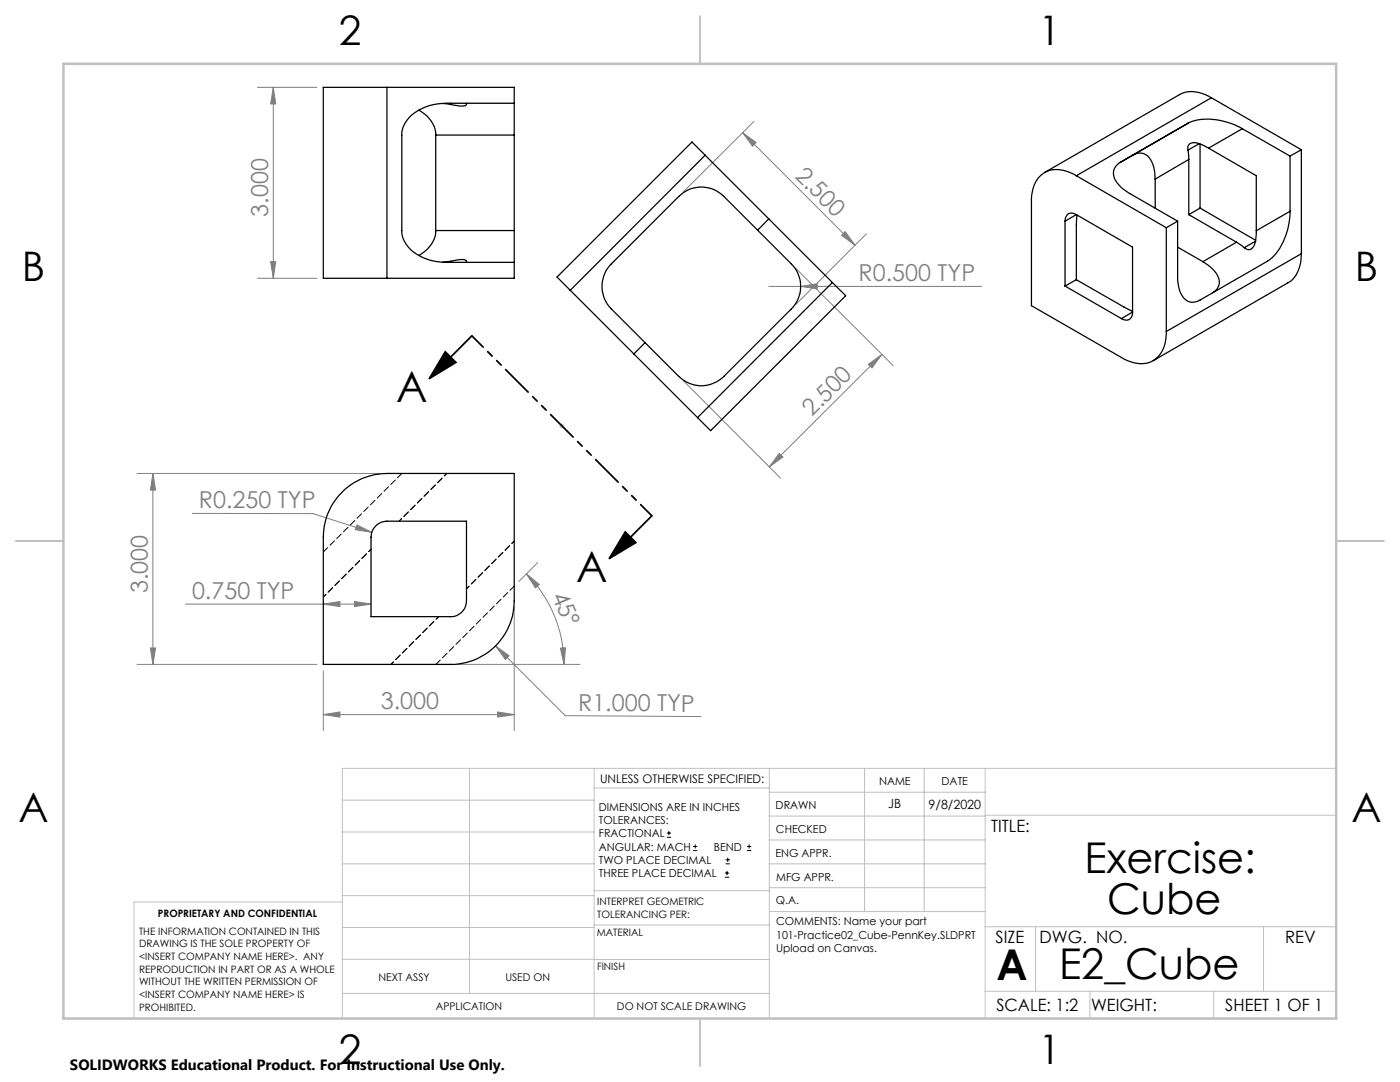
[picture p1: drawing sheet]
<svg xmlns="http://www.w3.org/2000/svg" width="279mm" height="216mm" viewBox="0 0 279 216" stroke-linecap="round" stroke-linejoin="round" font-family="sans-serif">
<g fill="none" stroke="#000" stroke-width=".2">
<path d="M133.1 167.1h.8M133.1 166.2h.8M133.5 165.8v.9M138.3 169.7h.8M138.3 168.9h.8M138.7 168.5v.8M144.7 175h.8M144.7 174.2h.8M144.8 172.4h.9M144.8 171.6h.9M145.1 173.8v.8M145.2 171.1v.9"/>
<path d="M149.1 169.7h.8M149.1 168.9h.8M149.5 168.5v.8"/>
</g>
<path d="M88.9 70.2l2.1 2.1-5.3 3.2zM94.2 67l-8.5 8.5M124.8 106.2l2.1 2.1-5.3 3.1zM130.1 102.9l-8.5 8.5" fill="none" stroke="#000" stroke-width=".35"/>
<g fill="none" stroke="#808080" stroke-width=".2">
<path d="M51.4 17.4h11.9M54.5 17.4v38.1M54.5 17.4l.5 3.3h-1zM148.2 26.5l2.7 1.9-.7 .8zM148.2 26.5l22.4 22.4M150.5 24.2l-14.1 14.1M51.4 55.5h11.9M54 52.2h1l-.5 3.3zM153.4 57.2h42.5M158.8 53.6l19.5 19.4M159.8 57.2l3.3-.6v1zM168.7 46.2l1.9 2.7-2.6-1.9z"/>
<path d="M172.9 46.7l-14.1 14M136.4 76l19.4 19.4M173.3 72.7l2.7-2-2 2.7zM176 70.7l-22.5 22.5M27.3 94.5h48.7M30.5 94.5l.5 3.3h-1zM30.5 94.5v38.1M155.5 90.5l.7 .7-2.7 2zM38.4 102.4l24 .1 11.8 3.7M71.2 104.7l3 1.5-3.3-.5zM105.1 114.5l2.5 2.1-.7 .7zM105.1 114.5a25.8 25.8 0 0 1 7.5 18.1"/>
<path d="M107.3 112.3l-3.8 3.7M27.3 132.6h36M30 129.3h1l-.5 3.3zM37 120.5h37M64.5 120.5l3.3-.5v1zM64.5 133.8v12M70.7 120l3.3 .5-3.3 .5zM91.2 132.6h24.5M98.9 128.9l2.7 1.9-.7 .8zM98.9 128.9l13.9 13.9 27.1 .2M102.6 121.1v24.7M111.8 129.3h1.1l-.3 3.3z"/>
<path d="M64.5 142.6l3.3-.5v1zM64.5 142.6h38.1M99.3 142.1l3.3 .5-3.3 .5z"/>
</g>
<g fill="none" stroke="#c0c0c0" stroke-width=".2">
<path d="M111.6 85h1M111.8 84.6l.7 .7M112.1 84.5v1M112.5 84.6l-.7 .7M68.3 159.7h50.3M93.7 153.3v44.9M118.6 153.3v49.9M118.6 157.2h34.9M153.5 153.3v49.9M153.5 158.1h43.1M172.5 153.3v28.6M184.4 153.3v28.6"/>
<path d="M196.6 153.3v49.9M266.7 153.3h-198.4v49.9M68.3 178.7h50.3M68.3 172.4h50.3M68.3 166h50.3M68.3 180h-41.6v23.2M118.6 177.7h35M153.5 167.6h43.1M153.5 162.8h43.1M153.5 172.4h43.1M153.5 177.1h43.1M196.6 162.7h70.1"/>
<path d="M68.3 198.2h85.2M68.3 191.4l85.2 .1M68.3 185.1h50.3M118.6 184.6h35M153.6 181.9h43M196.6 197.8h70.1M196.6 184.9h70.1M206.7 184.9v12.9M217.5 197.8v5.4M242.2 197.8v5.4M252.2 184.9v12.9"/>
</g>
<path d="M94.2 67l35.9 35.9" fill="none" stroke="#000" stroke-width=".35" stroke-dasharray="6.3 1.3 1.3 1.3 1.3 1.3" stroke-dashoffset="3.2"/>
<path d="M139.7 3.2v9.5M3.1 107.9h9.6M266.7 107.9h9.5M139.7 203.2v9.6" fill="none" stroke="#c0c0c0" stroke-width=".25"/>
<path d="M12.7 12.7h254v190.5h-254z" fill="none" stroke="#c0c0c0" stroke-width=".5"/>
<path d="M88.9 70.2l2.1 2.1-5.3 3.2zM124.8 106.2l2.1 2.1-5.3 3.1z" fill="#000"/>
<g fill="#808080">
<path d="M159.8 57.2l3.3-.6v1z"/>
<path d="M71.2 104.7l3 1.5-3.3-.5zM98.9 128.9l2.7 1.9-.7 .8z"/>
<path d="M111.8 129.3h1.1l-.3 3.3zM105.1 114.5l2.5 2.1-.7 .7z"/>
<path d="M64.5 120.5l3.3-.5v1zM70.7 120l3.3 .5-3.3 .5zM64.5 142.6l3.3-.5v1zM99.3 142.1l3.3 .5-3.3 .5z"/>
<path d="M155.5 90.5l.7 .7-2.7 2zM173.3 72.7l2.7-2-2 2.7z"/>
<path d="M54 52.2h1l-.5 3.3zM54.5 17.4l.5 3.3h-1z"/>
<path d="M30.5 94.5l.5 3.3h-1zM30 129.3h1l-.5 3.3z"/>
<path d="M148.2 26.5l2.7 1.9-.7 .8zM168.7 46.2l1.9 2.7-2.6-1.9z"/>
</g>
<g fill="none" stroke="#000" stroke-width=".25">
<path d="M77.2 17.4h-12.7v38.1h12.7M77.2 17.4h25.4v3.2M77.2 17.4v38.1M241.8 19.5a6.5 6.5 0 0 0-6.4-.6l-26.9 15.5M241.8 19.5l-27 15.6M241.8 19.5l17.9 10.4M83.6 22a6 6 0 0 1 3.4 5M87 27h15.6M87 27v19M88.3 20.6l1.6 .2M89.9 20.6v.2M93.1 20.6a.57 .57 0 0 1-.8 .6l-2.4-.4"/>
<path d="M102.6 20.6h-13.5a9.9 9.9 0 0 0-8.1 3.7l-.6 1.3-.2 .9v19.5a6.3 6.3 0 0 0 4.1 5.4 11.8 11.8 0 0 0 4.8 1h13.5M102.6 20.6v6.4M102.6 27v19M135.5 39.2a6.3 6.3 0 0 1 9 0l13.4 13.5a6.4 6.4 0 0 1 0 8.9l-13.4 13.5a6.3 6.3 0 0 1-9 0l-13.5-13.5a6.4 6.4 0 0 1 0-8.9zM140.7 31l-2.6-2.7-26.9 27 2.6 2.6M140.7 31l-26.9 26.9M140.7 31l12.7 12.7M214.8 35.1a6.5 6.5 0 0 0-6.3-.7 6.2 6.2 0 0 0-2.7 5.9v20.7l18 10.3a6.5 6.5 0 0 0 6.4 .7 6.2 6.2 0 0 0 2.6-5.9M214.8 35.1l18 10.3M223.6 32.4a2.53 2.53 0 0 0-.6 4.1l.9 1 1.1 .8 10 5.8M230.5 35.7v5.8M237.1 24.6a11.7 11.7 0 0 1 9.9 .6l.9 .5"/>
<path d="M237.1 24.6l-11.1 6.4a2.56 2.56 0 0 1 4 1.5l.4 1.7 .1 1.5M237.1 30l.1 1.8M237.1 24.6l-13.6 7.8M237.2 31.8l-6.7 3.9M237.2 31.8v11M239.3 28.7l1.9 .9M239.3 28.7a1.43 1.43 0 0 0-2.2 .7v.6M239.3 28.7l-2.2 1.3M239.5 28.7v12.8M241.2 29.6l9.5 5.5v10.9M247.9 25.7l9.6 5.5M247.9 25.7l-6.7 3.9"/>
<path d="M257.5 31.2v11M259.7 29.9l-2.2 1.3M259.7 29.9v20.7M87 46a5.9 5.9 0 0 1-3.4 5M87 46h15.6M89.9 52.1l2.5-.3a.53 .53 0 0 1 .7 .6M89.9 52.1l-1.6 .2M89.9 52.1v.3M102.6 46v6.4M102.6 52.4v3.1h-25.4M113.8 57.9l25.4 25.4M153.4 43.7l-2.2 2.2"/>
<path d="M153.4 43.7l12.7 12.7M166.1 56.4l2.7 2.6-27 26.9-2.6-2.6M166.1 56.4l-26.9 26.9M212.5 44.1v13M212.5 57.1l11.3 6.5M214.8 42.8a1.38 1.38 0 0 0-1.6-.1 1.38 1.38 0 0 0-.7 1.4M214.8 55.8l11.2 6.3M214.8 42.8l11.2 6.5v13M214.8 55.8l-2.3 1.3M214.8 42.8l-2.3 1.3M214.9 42.9l-.1 1.9v11M232.8 45.4v20.7"/>
<path d="M235 44.1l-2.2 1.3M235 49.3l5.1 2.9M237.2 42.8l9.6 5.5M239.5 41.5l-2.3 1.3M239.5 41.5l11.1 6.4M240.1 52.2a5.9 5.9 0 0 1 3.2 4 2.59 2.59 0 0 1-1.3 2.2M246.8 48.3l1.5 1.1M246.8 48.3l-6.7 3.9M250.6 48.1a1.71 1.71 0 0 1-1.5 1.7l-.8-.4M250.6 48.1l-2.3 1.3M250.7 46l-.1 2.1M257.5 42.2a13 13 0 0 1-4.2 9.7l-13.8 8a2.56 2.56 0 0 1-4-1.6l-.3-1.2-.2-1.5v-11.5"/>
<path d="M257.5 42.2l-6.8 3.8M259.7 50.6a6.8 6.8 0 0 1-2.2 5.6l-27.3 15.8M259.7 50.6l-26.9 15.5M128.7 68.4l-2.2 2.2M226 62.3a1.36 1.36 0 0 1-.6 1.4 1.36 1.36 0 0 1-1.6-.1M226 62.3l-2.2 1.3M68.3 98.2a12.6 12.6 0 0 1 8.9-3.7h25.4v25.4a12.6 12.6 0 0 1-12.7 12.7h-25.4v-25.4a12.5 12.5 0 0 1 3.8-9zM75.1 104.8l1-.6 1.1-.2h15.9v15.9a3.2 3.2 0 0 1-3.2 3.1h-15.9v-15.8l.4-1.5z"/>
</g>
<path d="M64.5 119.1l9.6-9.5M79.6 104l9.6-9.5M93.1 117.5l9.5-9.6M78 132.6l9.5-9.6" fill="none" stroke="#000" stroke-width=".2" stroke-dasharray="1.3 .6" stroke-dashoffset=".6"/>
<path d="M64.5 110.1l15.7-15.6M87 132.6l15.6-15.7" fill="none" stroke="#000" stroke-width=".2" stroke-dasharray="1.3 .6"/>
<g font-size="8.5">
<text x="79" y="80.3">A</text>
<text x="115" y="116.2">A</text>
<text x="216.4" y="174.2">Exercise:</text>
<text x="221" y="182.3">Cube</text>
<text x="198.9" y="195.5">A</text>
<text x="211.3" y="195.4">E2_Cube</text>
</g>
<g font-size="8.1">
<text x="67.6" y="8.9">2</text>
<text x="207.3" y="8.9">1</text>
<text x="4.4" y="56.2">B</text>
<text x="270.4" y="56.2">B</text>
<text x="3.7" y="164.1">A</text>
<text x="269.7" y="164.1">A</text>
<text x="67.6" y="212.4">2</text>
<text x="207.3" y="212.4">1</text>
</g>
<g font-size="4.7" fill="#808080">
<text x="158.5" y="35.3" transform="rotate(45 158.5 35.3)">2.500</text>
<text x="53.5" y="43.2" transform="rotate(-90 53.5 43.2)">3.000</text>
<text x="171.4" y="56.1">R0.500 TYP</text>
<text x="162" y="83.3" transform="rotate(-45 162 83.3)">2.500</text>
<text x="39.7" y="101.4">R0.250 TYP</text>
<text x="29.5" y="118.3" transform="rotate(-90 29.5 118.3)">3.000</text>
<text x="38.3" y="119.5">0.750 TYP</text>
<text x="110" y="118.8" transform="rotate(67 110 118.8)">45°</text>
<text x="76" y="141.6">3.000</text>
<text x="115.4" y="141.9">R1.000 TYP</text>
</g>
<g font-size="3.4">
<text x="197.8" y="166">TITLE:</text>
<text x="198.7" y="188.1">SIZE</text>
<text x="207.5" y="188.1">DWG. NO.</text>
<text x="256.5" y="188.2">REV</text>
<text x="198.8" y="201.7">SCALE: 1:2</text>
<text x="217.7" y="201.8">WEIGHT:</text>
<text x="244.5" y="201.7">SHEET 1 OF 1</text>
</g>
<text font-size="3" x="14" y="213.5">SOLIDWORKS Educational Product. For Instructional Use Only.</text>
<g font-size="2.5">
<text x="177.3" y="161.3">JB</text>
<text x="185.3" y="161.4">9/8/2020</text>
</g>
<text font-size="2.4" x="119.8" y="156.2">UNLESS OTHERWISE SPECIFIED:</text>
<g font-size="2.2">
<text x="119.5" y="161.8">DIMENSIONS ARE IN INCHES</text>
<text x="154.8" y="161.4">DRAWN</text>
<text x="175.4" y="156.6">NAME</text>
<text x="187.9" y="156.7">DATE</text>
<text x="119.5" y="164.4">TOLERANCES:</text>
<text x="119.5" y="167.1">FRACTIONAL</text>
<text x="154.9" y="166.3">CHECKED</text>
<text x="119.5" y="169.7">ANGULAR: MACH</text>
<text x="119.5" y="172.4">TWO PLACE DECIMAL</text>
<text x="142.5" y="169.7">BEND</text>
<text x="154.8" y="170.9">ENG APPR.</text>
<text x="119.5" y="175">THREE PLACE DECIMAL</text>
<text x="154.9" y="175.7">MFG APPR.</text>
<text x="154.9" y="180.4">Q.A.</text>
<text x="154.9" y="184.6">COMMENTS: Name your part</text>
<text x="154.9" y="187.3">101-Practice02_Cube-PennKey.SLDPRT</text>
<text x="154.9" y="189.9">Upload on Canvas.</text>
</g>
<g font-size="2.1">
<text x="75.5" y="195.7">NEXT ASSY</text>
<text x="100.9" y="195.7">USED ON</text>
<text x="86.9" y="201.5">APPLICATION</text>
<text x="123.1" y="201.6">DO NOT SCALE DRAWING</text>
</g>
<g font-size="2">
<text x="31.5" y="182.9">PROPRIETARY AND CONFIDENTIAL</text>
<text x="119.2" y="180.6">INTERPRET GEOMETRIC</text>
<text x="119.2" y="183.1">TOLERANCING PER:</text>
<text x="27.8" y="186.5">THE INFORMATION CONTAINED IN THIS</text>
<text x="27.8" y="189">DRAWING IS THE SOLE PROPERTY OF</text>
<text x="27.8" y="191.6">&lt;INSERT COMPANY NAME HERE&gt;. ANY</text>
<text x="119.1" y="186.7">MATERIAL</text>
<text x="27.8" y="194.1">REPRODUCTION IN PART OR AS A WHOLE</text>
<text x="27.8" y="196.6">WITHOUT THE WRITTEN PERMISSION OF</text>
<text x="119.1" y="193.5">FINISH</text>
<text x="27.8" y="199.1">&lt;INSERT COMPANY NAME HERE&gt; IS</text>
<text x="27.8" y="201.7">PROHIBITED.</text>
</g>
</svg>
